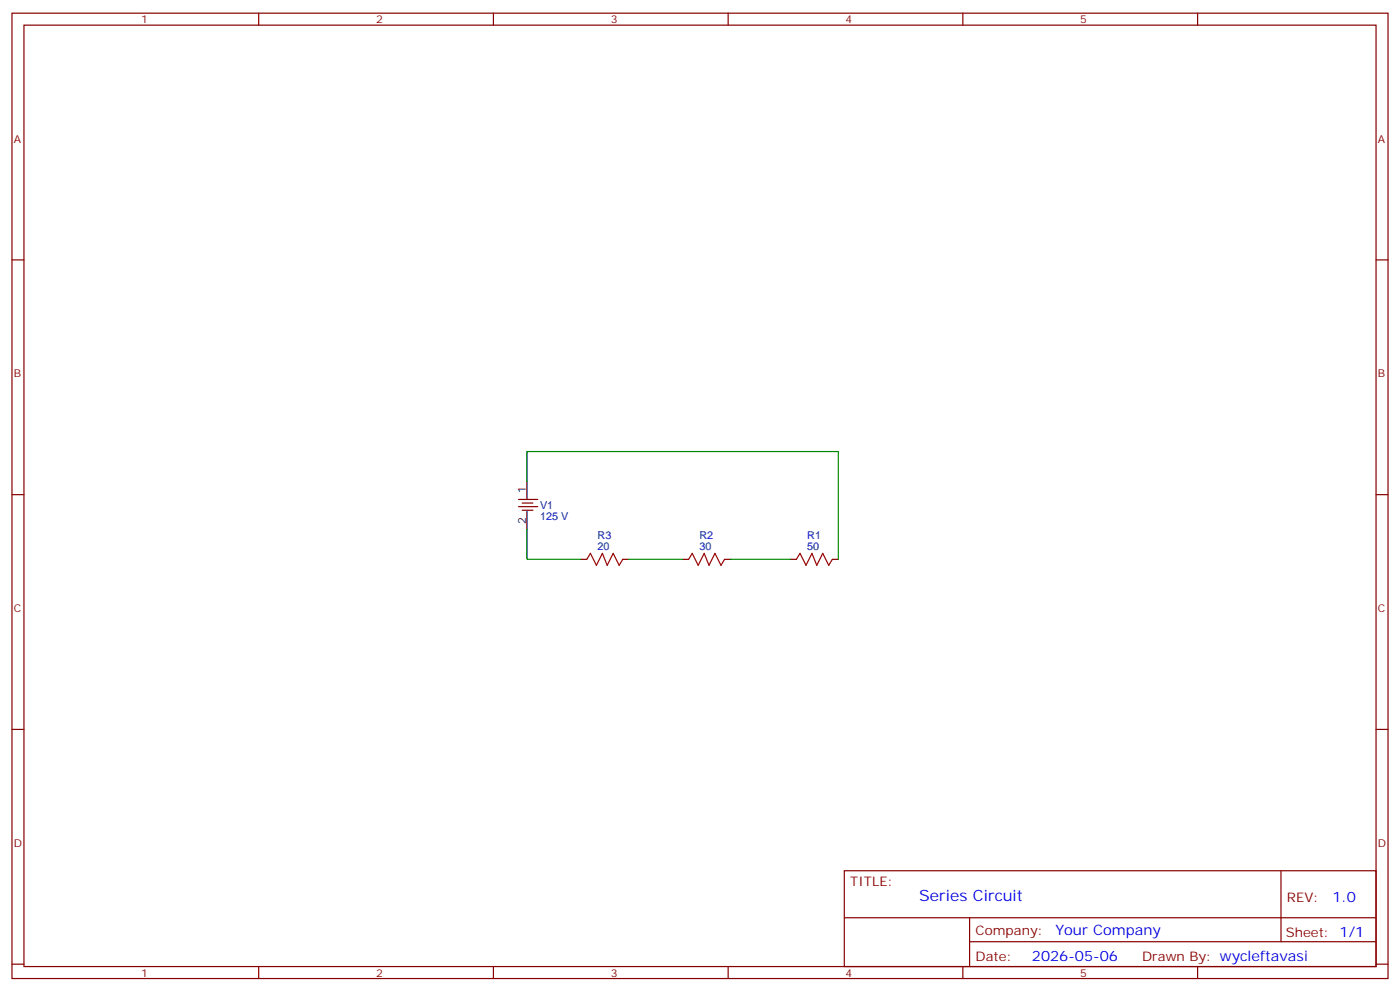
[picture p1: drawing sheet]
<svg xmlns="http://www.w3.org/2000/svg" width="412mm" height="292mm" viewBox="0 0 412 292" stroke-linecap="round" stroke-linejoin="round" font-family="sans-serif">
<g fill="none" stroke="#870000" stroke-width=".35">
<path d="M3.5 3.9h405.4v284.3h-405.4zM7.1 7.4h398.2v277.3h-398.2zM76.2 3.9v3.5M145.3 3.9v3.5M214.5 3.9v3.5M283.6 3.9v3.5M352.8 3.9v3.5M3.5 76.6h3.6M405.3 76.6h3.6M3.5 145.7h3.6M152.8 147.1h5.6M152.8 149.2h5.6"/>
<path d="M153.8 148.2h3.2M153.8 150.3h3.2M405.3 145.7h3.6M171.1 164.7h1.8M183.4 164.7h1.8M201.1 164.7h1.7M213.4 164.7h1.8M232.8 164.7h1.8M245.2 164.7h1.7M3.5 214.8h3.6M405.3 214.8h3.6M248.7 256.5h156.6v28.2h-156.6z"/>
<path d="M377.3 256.5v20.9M248.7 270.3h156.5M285.6 277.4h119.6M285.6 270.3v14.1M3.5 284h3.6M76.2 284.7v3.5M145.3 284.7v3.5M214.5 284.7v3.5M283.6 284.7v3.5M352.8 284.7v3.5M405.3 284h3.6"/>
</g>
<path d="M155.2 141.8v5.3M155.2 150.6v5.3" fill="none" stroke="#000" stroke-width=".35"/>
<path d="M172.9 164.7l1-1.7 1.8 3.5 1.7-3.5 1.5 3.5 1.7-3.5 1.8 3.5 1-1.8M202.8 164.7l1.1-1.7 1.8 3.5 1.7-3.5 1.4 3.5 1.8-3.5 1.8 3.5 1-1.8M234.6 164.7l1.1-1.7 1.7 3.5 1.8-3.5 1.4 3.5 1.8-3.5 1.7 3.5 1.1-1.8" fill="none" stroke="#a10000" stroke-width=".35"/>
<path d="M155.2 155.9v8.8h15.9M155.2 141.8v-8.8h91.7v31.7M185.2 164.7h15.9M215.2 164.7h17.6" fill="none" stroke="#008700" stroke-width=".35"/>
<text font-size="4.6" fill="#00f" x="270.8" y="265.5">Series Circuit</text>
<g font-size="4.2" fill="#00f">
<text x="392.5" y="265.7">1.0</text>
<text x="310.9" y="275.3">Your Company</text>
<text x="304" y="283.1">2026-05-06</text>
</g>
<g font-size="3.9" fill="#800">
<text x="250.5" y="261.1">TITLE:</text>
<text x="379.1" y="265.7">REV:</text>
<text x="287.4" y="275.3">Company:</text>
<text x="378.7" y="275.9">Sheet: 1/1</text>
<text x="287.4" y="282.9">Date:</text>
<text x="336.4" y="283">Drawn By: wycleftavasi</text>
</g>
<g font-size="3.2" fill="#800">
<text x="41.6" y="6.9">1</text>
<text x="110.8" y="6.9">2</text>
<text x="179.9" y="6.9">3</text>
<text x="249.1" y="6.9">4</text>
<text x="318.2" y="6.9">5</text>
<text x="4.1" y="42">A</text>
<text x="405.9" y="42">A</text>
<text x="4.1" y="111.1">B</text>
<text x="405.9" y="111.1">B</text>
<text x="4.1" y="180.3">C</text>
<text x="405.9" y="180.3">C</text>
<text x="4.1" y="249.4">D</text>
<text x="405.9" y="249.4">D</text>
<text x="41.6" y="287.7">1</text>
<text x="110.8" y="287.7">2</text>
<text x="179.9" y="287.7">3</text>
<text x="249.1" y="287.7">4</text>
<text x="318.2" y="287.7">5</text>
</g>
<g font-size="3.2">
<text x="154.9" y="145.3" transform="rotate(-90 154.9 145.3)">1</text>
<text x="154.9" y="154.4" transform="rotate(-90 154.9 154.4)">2</text>
</g>
<g font-size="3.2" fill="#000080">
<text x="159.1" y="153.2">125 V</text>
<text x="159.1" y="150">V1</text>
<text x="176" y="161.9">20</text>
<text x="176" y="158.8">R3</text>
<text x="206" y="161.9">30</text>
<text x="206" y="158.8">R2</text>
<text x="237.8" y="161.9">50</text>
<text x="237.8" y="158.8">R1</text>
</g>
</svg>
